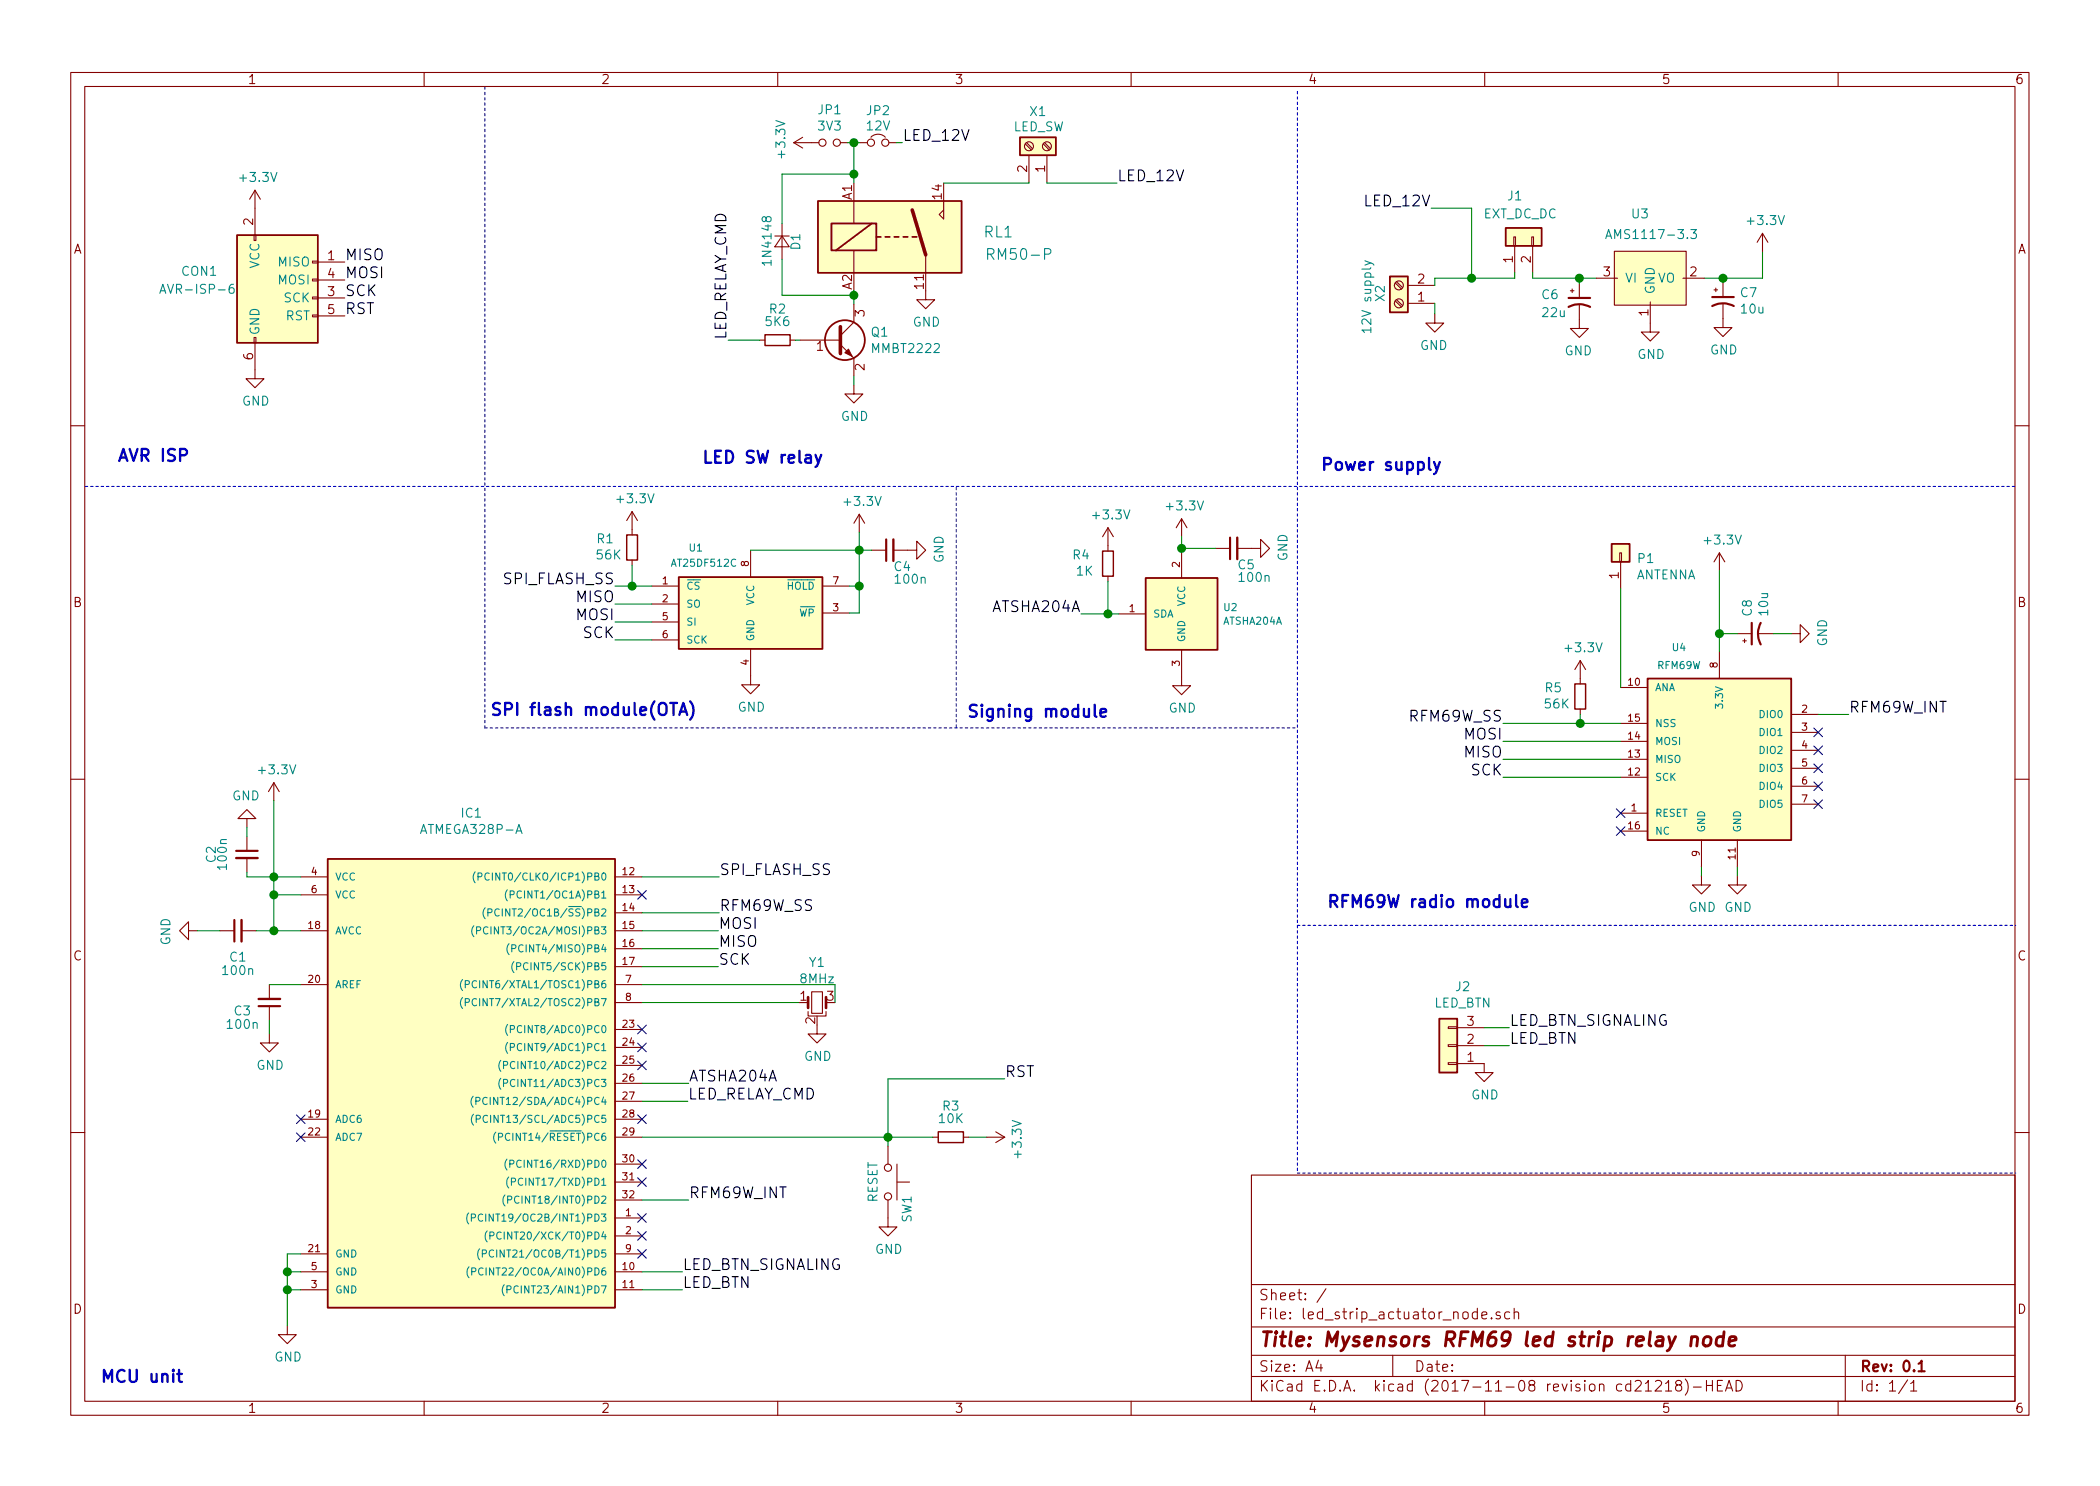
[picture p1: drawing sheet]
EESchema Schematic File Version 4
EELAYER 26 0
EELAYER END
$Descr A4 11693 8268
encoding utf-8
Sheet 1 1
Title "Mysensors RFM69 led strip relay node"
Date ""
Rev "0.1"
Comp ""
Comment1 ""
Comment2 ""
Comment3 ""
Comment4 ""
$EndDescr
$Comp
L led_strip_actuator_node-archive:ATMEGA328P-AU IC1
U 1 1
P 2575 5975
F 0 "IC1" H 2625 7432 50  0000 C CNN
F 1 "ATMEGA328P-A" H 2625 7341 50  0000 C CNN
F 2 "Housings_QFP:TQFP-32_7x7mm_Pitch0.8mm" H 2625 7250 50  0001 C CIN
F 3 "" H 2575 5975 50  0000 C CNN
	1    2575 5975
	1    0    0    -1  
$EndComp
$Comp
L led_strip_actuator_node-archive:GND #PWR01
U 1 1
P 4550 5700
F 0 "#PWR01" H 4550 5450 50  0001 C CNN
F 1 "GND" H 4555 5527 50  0000 C CNN
F 2 "" H 4550 5700 50  0000 C CNN
F 3 "" H 4550 5700 50  0000 C CNN
	1    4550 5700
	1    0    0    -1  
$EndComp
$Comp
L led_strip_actuator_node-archive:C_Small C3
U 1 1
P 1500 5575
F 0 "C3" H 1650 5625 50  0000 C CNN
F 1 "100n" H 1650 5700 50  0000 C CNN
F 2 "Capacitors_SMD:C_0805_HandSoldering" H 1592 5484 50  0001 L CNN
F 3 "" H 1500 5575 50  0000 C CNN
	1    1500 5575
	-1   0    0    1   
$EndComp
$Comp
L led_strip_actuator_node-archive:GND #PWR02
U 1 1
P 1500 5750
F 0 "#PWR02" H 1500 5500 50  0001 C CNN
F 1 "GND" H 1505 5577 50  0000 C CNN
F 2 "" H 1500 5750 50  0000 C CNN
F 3 "" H 1500 5750 50  0000 C CNN
	1    1500 5750
	1    0    0    -1  
$EndComp
$Comp
L led_strip_actuator_node-archive:C_Small C1
U 1 1
P 1325 5175
F 0 "C1" V 1175 5175 50  0000 C CNN
F 1 "100n" V 1100 5175 50  0000 C CNN
F 2 "Capacitors_SMD:C_0805_HandSoldering" H 1417 5084 50  0001 L CNN
F 3 "" H 1325 5175 50  0000 C CNN
	1    1325 5175
	0    -1   -1   0   
$EndComp
$Comp
L led_strip_actuator_node-archive:C_Small C2
U 1 1
P 1375 4750
F 0 "C2" V 1175 4750 50  0000 C CNN
F 1 "100n" V 1237 4750 50  0000 C CNN
F 2 "Capacitors_SMD:C_0805_HandSoldering" H 1467 4659 50  0001 L CNN
F 3 "" H 1375 4750 50  0000 C CNN
	1    1375 4750
	1    0    0    -1  
$EndComp
$Comp
L led_strip_actuator_node-archive:GND #PWR03
U 1 1
P 1375 4600
F 0 "#PWR03" H 1375 4350 50  0001 C CNN
F 1 "GND" H 1380 4427 50  0000 C CNN
F 2 "" H 1375 4600 50  0000 C CNN
F 3 "" H 1375 4600 50  0000 C CNN
	1    1375 4600
	-1   0    0    1   
$EndComp
$Comp
L led_strip_actuator_node-archive:GND #PWR04
U 1 1
P 1100 5175
F 0 "#PWR04" H 1100 4925 50  0001 C CNN
F 1 "GND" H 1105 5002 50  0000 C CNN
F 2 "" H 1100 5175 50  0000 C CNN
F 3 "" H 1100 5175 50  0000 C CNN
	1    1100 5175
	0    1    1    0   
$EndComp
$Comp
L led_strip_actuator_node-archive:GND #PWR05
U 1 1
P 1600 7375
F 0 "#PWR05" H 1600 7125 50  0001 C CNN
F 1 "GND" H 1605 7202 50  0000 C CNN
F 2 "" H 1600 7375 50  0000 C CNN
F 3 "" H 1600 7375 50  0000 C CNN
	1    1600 7375
	1    0    0    -1  
$EndComp
$Comp
L led_strip_actuator_node-archive:R_Small R3
U 1 1
P 5295 6325
F 0 "R3" V 5120 6325 50  0000 C CNN
F 1 "10K" V 5190 6325 50  0000 C CNN
F 2 "Resistors_SMD:R_0805_HandSoldering" V 5191 6325 50  0001 C CNN
F 3 "" H 5295 6325 50  0000 C CNN
	1    5295 6325
	0    1    1    0   
$EndComp
$Comp
L led_strip_actuator_node-archive:GND #PWR06
U 1 1
P 4945 6775
F 0 "#PWR06" H 4945 6525 50  0001 C CNN
F 1 "GND" H 4950 6602 50  0000 C CNN
F 2 "" H 4945 6775 50  0000 C CNN
F 3 "" H 4945 6775 50  0000 C CNN
	1    4945 6775
	1    0    0    -1  
$EndComp
Text Label 4000 5175 0    60   ~ 0
MOSI
Text Label 4000 5275 0    60   ~ 0
MISO
Text Label 4000 5375 0    60   ~ 0
SCK
$Comp
L led_strip_actuator_node-archive:RFM69HW U4
U 1 1
P 9575 3970
F 0 "U4" H 9350 4345 40  0000 C CNN
F 1 "RFM69W" H 9350 4245 40  0000 C CNN
F 2 "mysensors_radios:RFM69HW_SMD_Handsoldering" H 9575 3970 30  0001 C CIN
F 3 "" H 9575 3970 60  0000 C CNN
	1    9575 3970
	1    0    0    -1  
$EndComp
$Comp
L led_strip_actuator_node-archive:GND #PWR07
U 1 1
P 9475 4870
F 0 "#PWR07" H 9475 4620 50  0001 C CNN
F 1 "GND" H 9480 4697 50  0000 C CNN
F 2 "" H 9475 4870 50  0000 C CNN
F 3 "" H 9475 4870 50  0000 C CNN
	1    9475 4870
	1    0    0    -1  
$EndComp
$Comp
L led_strip_actuator_node-archive:GND #PWR08
U 1 1
P 9675 4870
F 0 "#PWR08" H 9675 4620 50  0001 C CNN
F 1 "GND" H 9680 4697 50  0000 C CNN
F 2 "" H 9675 4870 50  0000 C CNN
F 3 "" H 9675 4870 50  0000 C CNN
	1    9675 4870
	1    0    0    -1  
$EndComp
NoConn ~ 9025 4620
NoConn ~ 10125 4170
NoConn ~ 10125 4270
NoConn ~ 10125 4370
NoConn ~ 10125 4470
NoConn ~ 10125 4070
Text Label 8370 4120 2    60   ~ 0
MOSI
Text Label 8370 4220 2    60   ~ 0
MISO
Text Label 8370 4320 2    60   ~ 0
SCK
Text Label 10295 3970 0    60   ~ 0
RFM69W_INT
$Comp
L led_strip_actuator_node-archive:R_Small R5
U 1 1
P 8800 3870
F 0 "R5" H 8950 3825 50  0000 C CNN
F 1 "56K" H 8930 3915 50  0000 C CNN
F 2 "Resistors_SMD:R_0805_HandSoldering" V 8696 3870 50  0001 C CNN
F 3 "" H 8800 3870 50  0000 C CNN
	1    8800 3870
	-1   0    0    1   
$EndComp
NoConn ~ 9025 4520
$Comp
L led_strip_actuator_node-archive:Conn_01x01 P1
U 1 1
P 9025 3070
F 0 "P1" V 8990 2982 50  0000 R CNN
F 1 "ANTENNA" V 8899 2982 50  0000 R CNN
F 2 "Pin_Headers:Pin_Header_Straight_1x01_Pitch2.54mm" V 8853 2982 50  0001 R CNN
F 3 "" H 9025 3070 50  0000 C CNN
	1    9025 3070
	0    -1   -1   0   
$EndComp
$Comp
L led_strip_actuator_node-archive:+3.3V #PWR09
U 1 1
P 9575 3170
F 0 "#PWR09" H 9575 3020 50  0001 C CNN
F 1 "+3.3V" H 9590 3343 50  0000 C CNN
F 2 "" H 9575 3170 50  0000 C CNN
F 3 "" H 9575 3170 50  0000 C CNN
	1    9575 3170
	1    0    0    -1  
$EndComp
$Comp
L led_strip_actuator_node-archive:GND #PWR010
U 1 1
P 9975 3520
F 0 "#PWR010" H 9975 3270 50  0001 C CNN
F 1 "GND" H 9980 3347 50  0000 C CNN
F 2 "" H 9975 3520 50  0000 C CNN
F 3 "" H 9975 3520 50  0000 C CNN
	1    9975 3520
	0    -1   -1   0   
$EndComp
Text Notes 7385 5060 0    67   ~ 13
RFM69W radio module
Text Label 5595 6000 0    60   ~ 0
RST
NoConn ~ 1675 6225
NoConn ~ 1675 6325
Text Notes 650  2575 0    67   ~ 13
AVR ISP
Text Notes 555  7705 0    67   ~ 13
MCU unit
$Comp
L led_strip_actuator_node-archive:CP1_Small C8
U 1 1
P 9775 3520
F 0 "C8" H 9866 3566 50  0000 L CNN
F 1 "10u" H 9866 3475 50  0000 L CNN
F 2 "Capacitors_Tantalum_SMD:CP_Tantalum_Case-B_EIA-3528-21_Hand" H 9866 3429 50  0001 L CNN
F 3 "" H 9775 3520 50  0000 C CNN
	1    9775 3520
	0    -1   -1   0   
$EndComp
$Comp
L led_strip_actuator_node-archive:SW_Push SW1
U 1 1
P 4945 6575
F 0 "SW1" H 5095 6685 50  0000 C CNN
F 1 "RESET" H 4945 6495 50  0000 C CNN
F 2 "Buttons_Switches_SMD:SW_SPST_EVQPE1" H 4945 6575 50  0001 C CNN
F 3 "" H 4945 6575 50  0000 C CNN
	1    4945 6575
	0    1    1    0   
$EndComp
Text Notes 3905 2585 0    67   ~ 13
LED SW relay
$Comp
L led_strip_actuator_node-archive:D_Small D1
U 1 1
P 4355 1335
F 0 "D1" H 4305 1415 50  0000 L CNN
F 1 "1N4148" H 4205 1255 50  0000 L CNN
F 2 "Diodes_ThroughHole:D_DO-35_SOD27_P10.16mm_Horizontal" V 4355 1335 50  0001 C CNN
F 3 "" V 4355 1335 50  0000 C CNN
	1    4355 1335
	0    1    1    0   
$EndComp
$Comp
L led_strip_actuator_node-archive:R_Small R2
U 1 1
P 4330 1885
F 0 "R2" V 4155 1885 50  0000 C CNN
F 1 "5K6" V 4225 1885 50  0000 C CNN
F 2 "Resistors_SMD:R_0805_HandSoldering" V 4226 1885 50  0001 C CNN
F 3 "" H 4330 1885 50  0000 C CNN
	1    4330 1885
	0    1    1    0   
$EndComp
$Comp
L led_strip_actuator_node-archive:GND #PWR011
U 1 1
P 4755 2135
F 0 "#PWR011" H 4755 1885 50  0001 C CNN
F 1 "GND" H 4760 1962 50  0000 C CNN
F 2 "" H 4755 2135 50  0000 C CNN
F 3 "" H 4755 2135 50  0000 C CNN
	1    4755 2135
	1    0    0    -1  
$EndComp
Text Label 4055 1885 1    60   ~ 0
LED_RELAY_CMD
$Comp
L led_strip_actuator_node-archive:Screw_Terminal_01x02 X1
U 1 1
P 5830 805
F 0 "X1" V 6020 755 50  0000 C CNN
F 1 "LED_SW" V 5935 760 50  0000 C CNN
F 2 "Terminal_Blocks:TerminalBlock_Pheonix_PT-3.5mm_2pol" H 5830 805 50  0001 C CNN
F 3 "" H 5830 805 50  0000 C CNN
	1    5830 805 
	0    1    -1   0   
$EndComp
Text Notes 7350 2625 0    67   ~ 13
Power supply
Text Label 3830 6125 0    60   ~ 0
LED_RELAY_CMD
$Comp
L led_strip_actuator_node-archive:RM50-SP RL1
U 1 1
P 4955 1310
F 0 "RL1" H 5560 1340 60  0000 C CNN
F 1 "RM50-P" H 5675 1215 60  0000 C CNN
F 2 "myfootprints:RM50_P" H 4955 1310 60  0001 C CNN
F 3 "" H 4955 1310 60  0000 C CNN
	1    4955 1310
	1    0    0    -1  
$EndComp
$Comp
L led_strip_actuator_node-archive:Crystal_GND2_Small Y1
U 1 1
P 4550 5575
F 0 "Y1" H 4550 5800 50  0000 C CNN
F 1 "8MHz" H 4550 5709 50  0000 C CNN
F 2 "myfootprints:ZTTCR-3" H 4550 5575 50  0001 C CNN
F 3 "" H 4550 5575 50  0001 C CNN
	1    4550 5575
	1    0    0    -1  
$EndComp
$Comp
L led_strip_actuator_node-archive:+3.3V #PWR012
U 1 1
P 1525 4450
F 0 "#PWR012" H 1525 4300 50  0001 C CNN
F 1 "+3.3V" H 1540 4623 50  0000 C CNN
F 2 "" H 1525 4450 50  0000 C CNN
F 3 "" H 1525 4450 50  0000 C CNN
	1    1525 4450
	1    0    0    -1  
$EndComp
$Comp
L led_strip_actuator_node-archive:+3.3V #PWR013
U 1 1
P 8800 3770
F 0 "#PWR013" H 8800 3620 50  0001 C CNN
F 1 "+3.3V" H 8815 3943 50  0000 C CNN
F 2 "" H 8800 3770 50  0000 C CNN
F 3 "" H 8800 3770 50  0000 C CNN
	1    8800 3770
	1    0    0    -1  
$EndComp
$Comp
L led_strip_actuator_node-archive:AT25DF512C U1
U 1 1
P 4180 3405
F 0 "U1" H 3875 3770 40  0000 C CNN
F 1 "AT25DF512C" H 3920 3685 40  0000 C CNN
F 2 "Housings_SOIC:SOIC-8_3.9x4.9mm_Pitch1.27mm" H -235 -540 30  0001 C CIN
F 3 "" H -235 -540 60  0000 C CNN
	1    4180 3405
	1    0    0    -1  
$EndComp
$Comp
L led_strip_actuator_node-archive:ATSHA204A U2
U 1 1
P 6780 3410
F 0 "U2" H 6809 3448 40  0000 L CNN
F 1 "ATSHA204A" H 6809 3372 40  0000 L CNN
F 2 "TO_SOT_Packages_SMD:SOT-23_Handsoldering" H 2120 460 30  0001 C CIN
F 3 "" H 2370 460 60  0000 C CNN
	1    6780 3410
	1    0    0    -1  
$EndComp
$Comp
L led_strip_actuator_node-archive:+3.3V #PWR014
U 1 1
P 4785 2955
F 0 "#PWR014" H 4785 2805 50  0001 C CNN
F 1 "+3.3V" H 4800 3128 50  0000 C CNN
F 2 "" H 4785 2955 50  0000 C CNN
F 3 "" H 4785 2955 50  0000 C CNN
	1    4785 2955
	1    0    0    -1  
$EndComp
$Comp
L led_strip_actuator_node-archive:+3.3V #PWR015
U 1 1
P 6580 2980
F 0 "#PWR015" H 6580 2830 50  0001 C CNN
F 1 "+3.3V" H 6595 3153 50  0000 C CNN
F 2 "" H 6580 2980 50  0000 C CNN
F 3 "" H 6580 2980 50  0000 C CNN
	1    6580 2980
	1    0    0    -1  
$EndComp
$Comp
L led_strip_actuator_node-archive:GND #PWR016
U 1 1
P 4180 3755
F 0 "#PWR016" H 4180 3505 50  0001 C CNN
F 1 "GND" H 4185 3582 50  0000 C CNN
F 2 "" H 4180 3755 50  0000 C CNN
F 3 "" H 4180 3755 50  0000 C CNN
	1    4180 3755
	1    0    0    -1  
$EndComp
$Comp
L led_strip_actuator_node-archive:GND #PWR017
U 1 1
P 6580 3760
F 0 "#PWR017" H 6580 3510 50  0001 C CNN
F 1 "GND" H 6585 3587 50  0000 C CNN
F 2 "" H 6580 3760 50  0000 C CNN
F 3 "" H 6580 3760 50  0000 C CNN
	1    6580 3760
	1    0    0    -1  
$EndComp
$Comp
L led_strip_actuator_node-archive:C_Small C4
U 1 1
P 4955 3055
F 0 "C4" V 4860 2985 50  0000 C CNN
F 1 "100n" V 4790 2940 50  0000 C CNN
F 2 "Capacitors_SMD:C_0805_HandSoldering" H 5047 2964 50  0001 L CNN
F 3 "" H 4955 3055 50  0000 C CNN
	1    4955 3055
	0    -1   -1   0   
$EndComp
$Comp
L led_strip_actuator_node-archive:GND #PWR018
U 1 1
P 5055 3055
F 0 "#PWR018" H 5055 2805 50  0001 C CNN
F 1 "GND" H 5060 2882 50  0000 C CNN
F 2 "" H 5055 3055 50  0000 C CNN
F 3 "" H 5055 3055 50  0000 C CNN
	1    5055 3055
	0    -1   -1   0   
$EndComp
$Comp
L led_strip_actuator_node-archive:C_Small C5
U 1 1
P 6870 3045
F 0 "C5" V 6775 2975 50  0000 C CNN
F 1 "100n" V 6705 2930 50  0000 C CNN
F 2 "Capacitors_SMD:C_0805_HandSoldering" H 6962 2954 50  0001 L CNN
F 3 "" H 6870 3045 50  0000 C CNN
	1    6870 3045
	0    -1   -1   0   
$EndComp
$Comp
L led_strip_actuator_node-archive:GND #PWR019
U 1 1
P 6970 3045
F 0 "#PWR019" H 6970 2795 50  0001 C CNN
F 1 "GND" H 6975 2872 50  0000 C CNN
F 2 "" H 6970 3045 50  0000 C CNN
F 3 "" H 6970 3045 50  0000 C CNN
	1    6970 3045
	0    -1   -1   0   
$EndComp
$Comp
L led_strip_actuator_node-archive:R_Small R4
U 1 1
P 6170 3130
F 0 "R4" H 6320 3085 50  0000 C CNN
F 1 "1K" H 6300 3175 50  0000 C CNN
F 2 "Resistors_SMD:R_0805_HandSoldering" V 6066 3130 50  0001 C CNN
F 3 "" H 6170 3130 50  0000 C CNN
	1    6170 3130
	-1   0    0    1   
$EndComp
$Comp
L led_strip_actuator_node-archive:R_Small R1
U 1 1
P 3520 3040
F 0 "R1" H 3670 2995 50  0000 C CNN
F 1 "56K" H 3650 3085 50  0000 C CNN
F 2 "Resistors_SMD:R_0805_HandSoldering" V 3416 3040 50  0001 C CNN
F 3 "" H 3520 3040 50  0000 C CNN
	1    3520 3040
	-1   0    0    1   
$EndComp
$Comp
L led_strip_actuator_node-archive:+3.3V #PWR020
U 1 1
P 3520 2940
F 0 "#PWR020" H 3520 2790 50  0001 C CNN
F 1 "+3.3V" H 3535 3113 50  0000 C CNN
F 2 "" H 3520 2940 50  0000 C CNN
F 3 "" H 3520 2940 50  0000 C CNN
	1    3520 2940
	1    0    0    -1  
$EndComp
$Comp
L led_strip_actuator_node-archive:+3.3V #PWR021
U 1 1
P 6170 3030
F 0 "#PWR021" H 6170 2880 50  0001 C CNN
F 1 "+3.3V" H 6185 3203 50  0000 C CNN
F 2 "" H 6170 3030 50  0000 C CNN
F 3 "" H 6170 3030 50  0000 C CNN
	1    6170 3030
	1    0    0    -1  
$EndComp
Text Label 3425 3255 2    60   ~ 0
SPI_FLASH_SS
Text Label 6020 3410 2    60   ~ 0
ATSHA204A
Text Label 3425 3355 2    60   ~ 0
MISO
Text Label 3425 3455 2    60   ~ 0
MOSI
Text Label 3425 3555 2    60   ~ 0
SCK
Text Label 4005 4875 0    60   ~ 0
SPI_FLASH_SS
Text Label 3835 6025 0    60   ~ 0
ATSHA204A
NoConn ~ 3575 6475
NoConn ~ 3575 6575
NoConn ~ 3575 6775
NoConn ~ 3575 6875
NoConn ~ 3575 6975
Text Notes 2725 3990 0    67   ~ 13
SPI flash module(OTA)
Text Notes 5380 4000 0    67   ~ 13
Signing module
Text Label 3835 6675 0    60   ~ 0
RFM69W_INT
NoConn ~ 3575 4975
Wire Notes Line
	7225 500  7225 6525
Wire Notes Line
	475  2700 11225 2700
Wire Wire Line
	3575 5575 4450 5575
Wire Wire Line
	3575 5475 4650 5475
Wire Wire Line
	4650 5475 4650 5575
Wire Wire Line
	1675 5475 1500 5475
Wire Wire Line
	1500 5675 1500 5750
Wire Wire Line
	1425 5175 1525 5175
Wire Wire Line
	1525 4450 1525 4875
Wire Wire Line
	1375 4875 1525 4875
Connection ~ 1525 4875
Connection ~ 1525 5175
Wire Wire Line
	1375 4875 1375 4850
Wire Wire Line
	1225 5175 1100 5175
Wire Wire Line
	1375 4600 1375 4650
Wire Wire Line
	1675 6975 1600 6975
Wire Wire Line
	1600 6975 1600 7075
Wire Wire Line
	1675 7175 1600 7175
Connection ~ 1600 7175
Wire Wire Line
	1675 7075 1600 7075
Connection ~ 1600 7075
Wire Wire Line
	5395 6325 5495 6325
Wire Wire Line
	3575 6325 4945 6325
Wire Wire Line
	3575 5375 4000 5375
Wire Wire Line
	3575 5275 4000 5275
Wire Wire Line
	3575 5175 4000 5175
Wire Wire Line
	8370 4120 9025 4120
Wire Wire Line
	9475 4820 9475 4870
Wire Wire Line
	9675 4870 9675 4820
Wire Wire Line
	9025 4220 8370 4220
Wire Wire Line
	10125 3970 10295 3970
Wire Wire Line
	9025 3270 9025 3820
Wire Wire Line
	9575 3170 9575 3520
Connection ~ 9575 3520
Wire Notes Line
	7225 5145 11225 5145
Wire Notes Line
	7225 6525 11225 6525
Wire Wire Line
	8370 4320 9025 4320
Wire Notes Line
	2700 475  2700 4045
Wire Wire Line
	9575 3520 9675 3520
Wire Wire Line
	9875 3520 9975 3520
Wire Wire Line
	4945 6000 4945 6325
Connection ~ 4945 6325
Wire Wire Line
	3575 6025 3835 6025
Wire Wire Line
	4355 960  4355 1235
Wire Wire Line
	4355 1435 4355 1635
Wire Wire Line
	4755 1610 4755 1635
Wire Wire Line
	4355 1635 4755 1635
Connection ~ 4755 1635
Wire Wire Line
	4355 960  4755 960 
Connection ~ 4755 960 
Wire Wire Line
	4430 1885 4455 1885
Wire Wire Line
	4755 2085 4755 2135
Wire Wire Line
	4230 1885 4055 1885
Wire Wire Line
	3575 6125 3830 6125
Wire Wire Line
	4945 6000 5595 6000
Wire Wire Line
	4180 3055 4785 3055
Wire Wire Line
	4785 2955 4785 3055
Wire Wire Line
	4785 3405 4730 3405
Wire Wire Line
	4730 3255 4785 3255
Connection ~ 4785 3255
Connection ~ 4785 3055
Wire Notes Line
	2700 4045 7220 4045
Wire Notes Line
	5325 2705 5325 4045
Wire Wire Line
	6580 2980 6580 3045
Wire Wire Line
	6770 3045 6580 3045
Connection ~ 6580 3045
Wire Wire Line
	6020 3410 6170 3410
Wire Wire Line
	3425 3255 3520 3255
Wire Wire Line
	3630 3355 3425 3355
Wire Wire Line
	3630 3455 3425 3455
Wire Wire Line
	3630 3555 3425 3555
Wire Wire Line
	3520 3140 3520 3255
Connection ~ 3520 3255
Wire Wire Line
	6170 3230 6170 3410
Connection ~ 6170 3410
Wire Wire Line
	3575 4875 4005 4875
Wire Wire Line
	3575 6675 3835 6675
Wire Wire Line
	1675 4975 1525 4975
Connection ~ 1525 4975
Wire Wire Line
	3575 5075 4005 5075
Text Label 4005 5075 0    60   ~ 0
RFM69W_SS
Wire Wire Line
	8370 4020 8800 4020
Wire Wire Line
	8800 3970 8800 4020
Connection ~ 8800 4020
Text Label 8370 4020 2    60   ~ 0
RFM69W_SS
$Comp
L led_strip_actuator_node-archive:Screw_Terminal_01x02 X2
U 1 1
P 7790 1680
F 0 "X2" V 7890 1625 50  0000 C CNN
F 1 "12V supply" V 7965 1645 50  0000 C CNN
F 2 "Terminal_Blocks:TerminalBlock_Pheonix_PT-3.5mm_2pol" H 7790 1680 50  0001 C CNN
F 3 "" H 7790 1680 50  0000 C CNN
	1    7790 1680
	-1   0    0    1   
$EndComp
$Comp
L led_strip_actuator_node-archive:GND #PWR022
U 1 1
P 7990 1740
F 0 "#PWR022" H 7990 1490 50  0001 C CNN
F 1 "GND" H 7995 1567 50  0000 C CNN
F 2 "" H 7990 1740 50  0000 C CNN
F 3 "" H 7990 1740 50  0000 C CNN
	1    7990 1740
	-1   0    0    -1  
$EndComp
Wire Wire Line
	8535 1540 8795 1540
Connection ~ 9595 1540
Wire Wire Line
	9815 1540 9815 1390
Wire Wire Line
	9595 1540 9595 1565
Wire Wire Line
	9490 1540 9595 1540
$Comp
L led_strip_actuator_node-archive:+3.3V #PWR023
U 1 1
P 9815 1390
F 0 "#PWR023" H 9815 1240 50  0001 C CNN
F 1 "+3.3V" H 9830 1563 50  0000 C CNN
F 2 "" H 9815 1390 50  0000 C CNN
F 3 "" H 9815 1390 50  0000 C CNN
	1    9815 1390
	1    0    0    -1  
$EndComp
$Comp
L led_strip_actuator_node-archive:GND #PWR024
U 1 1
P 9595 1765
F 0 "#PWR024" H 9595 1515 50  0001 C CNN
F 1 "GND" H 9600 1592 50  0000 C CNN
F 2 "" H 9595 1765 50  0000 C CNN
F 3 "" H 9595 1765 50  0000 C CNN
	1    9595 1765
	1    0    0    -1  
$EndComp
$Comp
L led_strip_actuator_node-archive:CP1_Small C7
U 1 1
P 9595 1665
F 0 "C7" H 9686 1711 50  0000 L CNN
F 1 "10u" H 9686 1620 50  0000 L CNN
F 2 "Capacitors_Tantalum_SMD:CP_Tantalum_Case-B_EIA-3528-21_Hand" H 9686 1574 50  0001 L CNN
F 3 "" H 9595 1665 50  0000 C CNN
	1    9595 1665
	1    0    0    -1  
$EndComp
$Comp
L led_strip_actuator_node-archive:GND #PWR025
U 1 1
P 9190 1790
F 0 "#PWR025" H 9190 1540 50  0001 C CNN
F 1 "GND" H 9195 1617 50  0000 C CNN
F 2 "" H 9190 1790 50  0000 C CNN
F 3 "" H 9190 1790 50  0000 C CNN
	1    9190 1790
	1    0    0    -1  
$EndComp
$Comp
L led_strip_actuator_node-archive:AMS1117 U3
U 1 1
P 9290 1540
F 0 "U3" H 9080 1900 50  0000 L CNN
F 1 "AMS1117-3.3" H 8935 1785 50  0000 L CNN
F 2 "TO_SOT_Packages_SMD:SOT-223" H 9290 1540 50  0001 L CNN
F 3 "" H 9290 1540 60  0001 C CNN
	1    9290 1540
	1    0    0    -1  
$EndComp
$Comp
L led_strip_actuator_node-archive:CP1_Small C6
U 1 1
P 8795 1670
F 0 "C6" H 8580 1710 50  0000 L CNN
F 1 "22u" H 8580 1610 50  0000 L CNN
F 2 "Capacitors_Tantalum_SMD:CP_Tantalum_Case-B_EIA-3528-21_Hand" H 8886 1579 50  0001 L CNN
F 3 "" H 8795 1670 50  0000 C CNN
	1    8795 1670
	1    0    0    -1  
$EndComp
Wire Wire Line
	8795 1570 8795 1540
Connection ~ 8795 1540
$Comp
L led_strip_actuator_node-archive:GND #PWR026
U 1 1
P 8795 1770
F 0 "#PWR026" H 8795 1520 50  0001 C CNN
F 1 "GND" H 8800 1597 50  0000 C CNN
F 2 "" H 8795 1770 50  0000 C CNN
F 3 "" H 8795 1770 50  0000 C CNN
	1    8795 1770
	-1   0    0    -1  
$EndComp
$Comp
L led_strip_actuator_node-archive:Conn_01x02 J1
U 1 1
P 8435 1310
F 0 "J1" V 8660 1355 50  0000 R CNN
F 1 "EXT_DC_DC" V 8560 1485 50  0000 R CNN
F 2 "Pin_Headers:Pin_Header_Straight_1x02_Pitch2.54mm_SMD_Pin1Left" H 8435 1310 50  0001 C CNN
F 3 "" H 8435 1310 50  0001 C CNN
	1    8435 1310
	0    -1   -1   0   
$EndComp
Wire Wire Line
	7990 1540 8195 1540
Wire Wire Line
	8435 1540 8435 1510
Wire Wire Line
	8535 1510 8535 1540
$Comp
L led_strip_actuator_node-archive:+3.3V #PWR027
U 1 1
P 4520 785
F 0 "#PWR027" H 4520 635 50  0001 C CNN
F 1 "+3.3V" H 4535 958 50  0000 C CNN
F 2 "" H 4520 785 50  0000 C CNN
F 3 "" H 4520 785 50  0000 C CNN
	1    4520 785 
	0    -1   -1   0   
$EndComp
NoConn ~ 3575 5725
NoConn ~ 3575 5825
NoConn ~ 3575 5925
NoConn ~ 3575 6225
$Comp
L led_strip_actuator_node-archive:MMBT3904 Q1
U 1 1
P 4655 1885
F 0 "Q1" H 4846 1931 50  0000 L CNN
F 1 "MMBT2222" H 4846 1840 50  0000 L CNN
F 2 "TO_SOT_Packages_SMD:SOT-23" H 4855 1810 50  0001 L CIN
F 3 "" H 4655 1885 50  0001 L CNN
	1    4655 1885
	1    0    0    -1  
$EndComp
$Comp
L led_strip_actuator_node-archive:AVR-ISP-6 CON1
U 1 1
P 1520 1650
F 0 "CON1" H 1110 1800 50  0000 C CNN
F 1 "AVR-ISP-6" H 1100 1700 50  0000 C CNN
F 2 "myfootprints:AVR_ISP_SMT_Small_02x03" V 1000 1690 50  0001 C CNN
F 3 "" H 1495 1650 50  0001 C CNN
	1    1520 1650
	1    0    0    -1  
$EndComp
$Comp
L led_strip_actuator_node-archive:GND #PWR028
U 1 1
P 1420 2050
F 0 "#PWR028" H 1420 1800 50  0001 C CNN
F 1 "GND" H 1425 1877 50  0000 C CNN
F 2 "" H 1420 2050 50  0000 C CNN
F 3 "" H 1420 2050 50  0000 C CNN
	1    1420 2050
	1    0    0    -1  
$EndComp
Text Label 1920 1450 0    60   ~ 0
MISO
Text Label 1920 1550 0    60   ~ 0
MOSI
Text Label 1920 1650 0    60   ~ 0
SCK
Text Label 1920 1750 0    60   ~ 0
RST
$Comp
L led_strip_actuator_node-archive:+3.3V #PWR029
U 1 1
P 1420 1150
F 0 "#PWR029" H 1420 1000 50  0001 C CNN
F 1 "+3.3V" H 1435 1323 50  0000 C CNN
F 2 "" H 1420 1150 50  0000 C CNN
F 3 "" H 1420 1150 50  0000 C CNN
	1    1420 1150
	1    0    0    -1  
$EndComp
Wire Wire Line
	8195 1540 8195 1150
Wire Wire Line
	8195 1150 7970 1150
Connection ~ 8195 1540
Text Label 7970 1150 2    60   ~ 0
LED_12V
Text Label 6220 1010 0    60   ~ 0
LED_12V
$Comp
L led_strip_actuator_node-archive:GND #PWR030
U 1 1
P 5155 1610
F 0 "#PWR030" H 5155 1360 50  0001 C CNN
F 1 "GND" H 5160 1437 50  0000 C CNN
F 2 "" H 5155 1610 50  0000 C CNN
F 3 "" H 5155 1610 50  0000 C CNN
	1    5155 1610
	1    0    0    -1  
$EndComp
Wire Wire Line
	5255 1010 5730 1010
Wire Wire Line
	5830 1010 6220 1010
Text Label 8405 5815 0    60   ~ 0
LED_BTN
Wire Wire Line
	3575 7175 3800 7175
Text Label 3800 7175 0    60   ~ 0
LED_BTN
$Comp
L led_strip_actuator_node-archive:+3.3V #PWR031
U 1 1
P 5495 6325
F 0 "#PWR031" H 5495 6175 50  0001 C CNN
F 1 "+3.3V" H 5510 6498 50  0000 C CNN
F 2 "" H 5495 6325 50  0000 C CNN
F 3 "" H 5495 6325 50  0000 C CNN
	1    5495 6325
	0    1    1    0   
$EndComp
Wire Wire Line
	3575 7075 3800 7075
Text Label 3800 7075 0    60   ~ 0
LED_BTN_SIGNALING
$Comp
L led_strip_actuator_node-archive:Conn_01x03 J2
U 1 1
P 8065 5815
F 0 "J2" H 7984 5490 50  0000 C CNN
F 1 "LED_BTN" H 7984 5581 50  0000 C CNN
F 2 "Pin_Headers:Pin_Header_Straight_1x03_Pitch1.27mm" H 8065 5815 50  0001 C CNN
F 3 "" H 8065 5815 50  0001 C CNN
	1    8065 5815
	-1   0    0    1   
$EndComp
$Comp
L led_strip_actuator_node-archive:GND #PWR032
U 1 1
P 8265 5915
F 0 "#PWR032" H 8265 5665 50  0001 C CNN
F 1 "GND" H 8270 5742 50  0000 C CNN
F 2 "" H 8265 5915 50  0000 C CNN
F 3 "" H 8265 5915 50  0000 C CNN
	1    8265 5915
	1    0    0    -1  
$EndComp
Wire Wire Line
	8265 5815 8405 5815
Wire Wire Line
	8265 5715 8405 5715
Text Label 8405 5715 0    60   ~ 0
LED_BTN_SIGNALING
$Comp
L led_strip_actuator_node-archive:Jumper_NC_Small JP2
U 1 1
P 4890 785
F 0 "JP2" H 4890 965 50  0000 C CNN
F 1 "12V" H 4890 880 50  0000 C CNN
F 2 "Resistors_SMD:R_0402_NoSilk" H 4890 785 50  0001 C CNN
F 3 "" H 4890 785 50  0001 C CNN
	1    4890 785 
	1    0    0    -1  
$EndComp
$Comp
L led_strip_actuator_node-archive:Jumper_NO_Small JP1
U 1 1
P 4620 785
F 0 "JP1" H 4620 970 50  0000 C CNN
F 1 "3V3" H 4620 879 50  0000 C CNN
F 2 "Resistors_SMD:R_0402_NoSilk" H 4620 785 50  0001 C CNN
F 3 "" H 4620 785 50  0001 C CNN
	1    4620 785 
	1    0    0    -1  
$EndComp
Wire Wire Line
	4755 785  4755 960 
Wire Wire Line
	4720 785  4755 785 
Connection ~ 4755 785 
Text Label 5025 785  0    60   ~ 0
LED_12V
Wire Wire Line
	4990 785  5025 785 
Wire Wire Line
	7990 1580 7990 1540
Wire Wire Line
	7990 1680 7990 1740
Wire Wire Line
	5830 1010 5830 1005
Wire Wire Line
	5730 1010 5730 1005
Wire Wire Line
	1525 4875 1525 4975
Wire Wire Line
	1525 4875 1675 4875
Wire Wire Line
	1525 5175 1675 5175
Wire Wire Line
	1600 7175 1600 7375
Wire Wire Line
	1600 7075 1600 7175
Wire Wire Line
	9575 3520 9575 3620
Wire Wire Line
	4945 6325 5195 6325
Wire Wire Line
	4945 6325 4945 6375
Wire Wire Line
	4755 1635 4755 1685
Wire Wire Line
	4755 960  4755 1010
Wire Wire Line
	4785 3255 4785 3405
Wire Wire Line
	4785 3055 4855 3055
Wire Wire Line
	4785 3055 4785 3255
Wire Wire Line
	6580 3045 6580 3060
Wire Wire Line
	3520 3255 3630 3255
Wire Wire Line
	6170 3410 6230 3410
Wire Wire Line
	1525 4975 1525 5175
Wire Wire Line
	8800 4020 9025 4020
Wire Wire Line
	9595 1540 9815 1540
Wire Wire Line
	8795 1540 8890 1540
Wire Wire Line
	8195 1540 8435 1540
Wire Wire Line
	4755 785  4790 785 
$EndSCHEMATC
